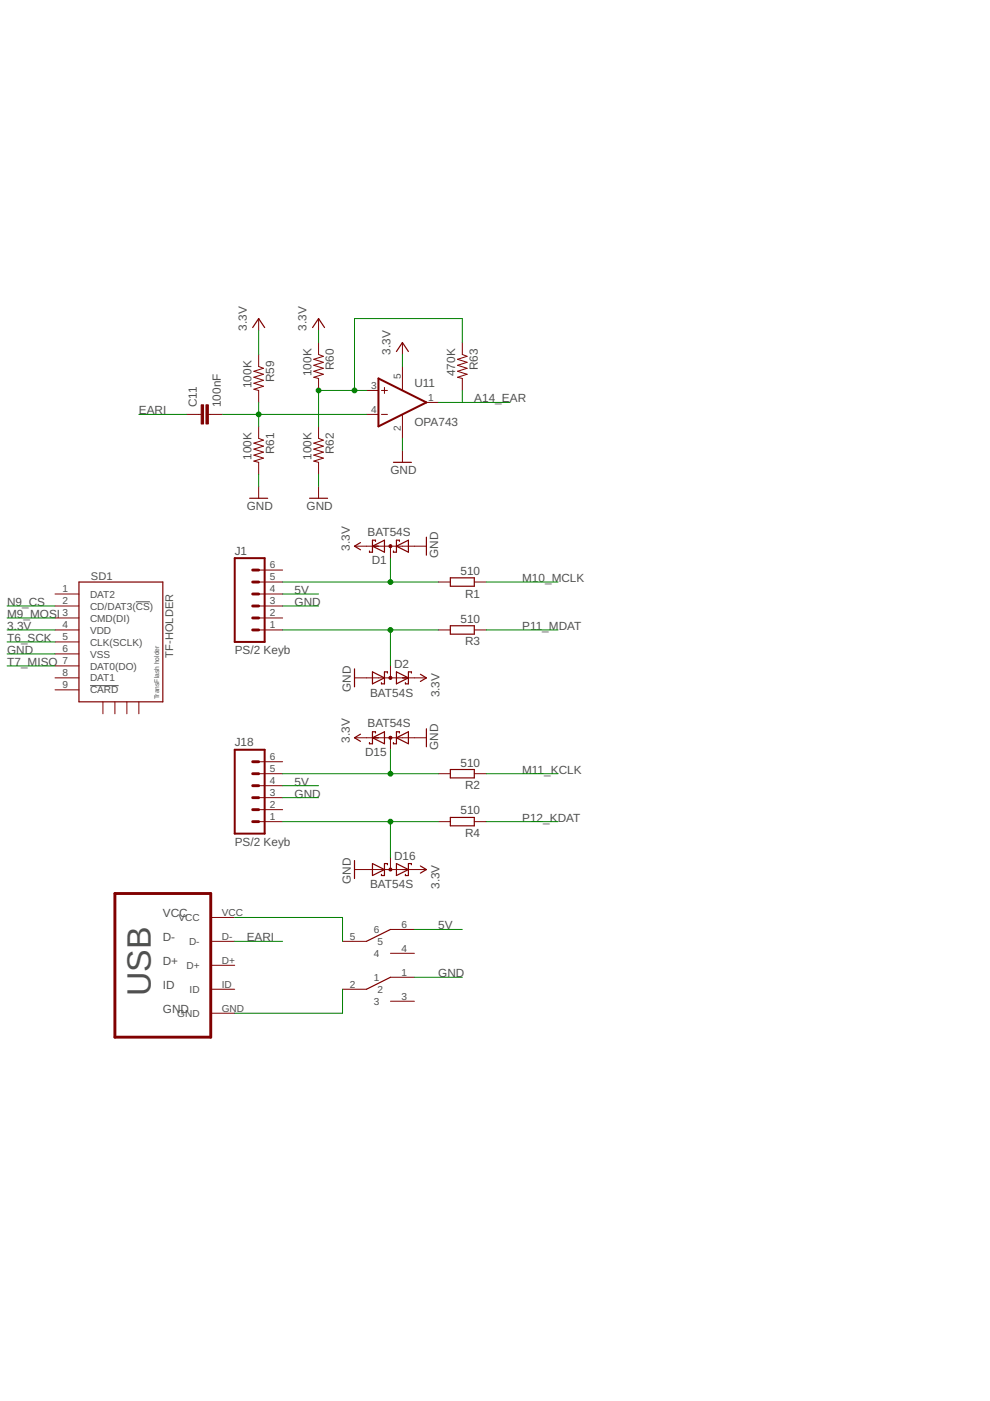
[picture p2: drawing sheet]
<svg xmlns="http://www.w3.org/2000/svg" width="210mm" height="297mm" viewBox="0 0 210 297" stroke-linecap="round" stroke-linejoin="round" font-family="sans-serif">
<path d="M28.8 127.6h3M19.1 145.4h6" fill="none" stroke="#505050" stroke-width=".21"/>
<path d="M80.2 80.2l10.2 5.1-10.2 5.1zM49.8 118.3h6.3v17.8h-6.3zM49.8 159h6.3v17.7h-6.3z" fill="none" stroke="#800000" stroke-width=".42"/>
<g fill="none" stroke="#800000" stroke-width=".61">
<path d="M53.6 128.5h1.2M53.6 131h1.2M53.6 133.6h1.2M53.6 123.4h1.2M53.6 125.9h1.2M53.6 120.9h1.2M53.6 169.1h1.2M53.6 171.7h1.2M53.6 174.2h1.2M53.6 164h1.2M53.6 166.6h1.2M53.6 161.5h1.2"/>
<path d="M24.4 189.4h20.3v30.5h-20.3z"/>
</g>
<g fill="none" stroke="#800000" stroke-width=".21">
<path d="M54.8 67.5v2.6M54.8 75.2v2.5l1.1 .4-2.1 .6 2.1 .7-2.1 .6 2.1 .6-2.1 .7 2.1 .6-2.1 .6 1 .3v2.5M67.5 72.6v2.6l1.1 .3-2.1 .7 2.1 .6-2.1 .6 2.1 .7-2.1 .6 2.1 .7-2.1 .6 1 .2v2.6M67.5 67.5v2.6M85.3 72.6v2.6M85.3 77.7v5.1M98 72.6v2.6l1 .3-2 .7 2 .6-2 .6 2 .7-2 .6 2 .7-2 .6 1 .2v2.6M39.6 87.9h3.1M44.2 87.9h3M54.8 90.4v2.5l1.1 .4-2.1 .7 2.1 .6-2.1 .6 2.1 .7-2.1 .6 2.1 .6-2.1 .7 1 .2v2.6M67.5 90.4v2.5l1.1 .4-2.1 .7 2.1 .6-2.1 .6 2.1 .7-2.1 .6 2.1 .6-2.1 .7 1 .2v2.6M77.7 82.8h2.5"/>
<path d="M77.7 87.9h2.5M80.9 82.8h1.2M80.9 87.9h1.2M81.5 82.1v1.3M85.3 87.9v5M85.3 95.5v2.5M90.4 85.3h2.5M54.8 103.1v2.5M67.5 103.1v2.5M75.2 115.8h15.2M82.8 115.8v2.5M11.7 133.6h5"/>
<path d="M11.7 131h5M11.7 128.5h5M11.7 125.9h5M11.7 136.1h5M11.7 138.6h5M54.8 133.6h5.1M54.8 131h5.1M54.8 128.5h5.1M54.8 125.9h5.1M54.8 123.4h5.1M54.8 120.9h5.1M92.9 133.6h2.6"/>
<path d="M92.9 123.4h2.6M100.6 133.6h2.5M100.6 123.4h2.5M11.7 143.7h5M11.7 141.2h5M11.7 146.3h5M21.8 148.8v2.5M24.4 148.8v2.5M26.9 148.8v2.5M29.4 148.8v2.5M75.2 156.4h15.2M75.2 143.7h15.2"/>
<path d="M82.8 141.2v2.5M82.8 156.4v2.6M54.8 174.2h5.1M54.8 171.7h5.1M54.8 169.1h5.1M54.8 166.6h5.1M54.8 164h5.1M54.8 161.5h5.1M92.9 174.2h2.6M92.9 164h2.6M100.6 174.2h2.5M100.6 164h2.5"/>
<path d="M44.7 194.5h5.1M44.7 199.6h5.1M72.6 199.6h5.1M75.2 184.4h15.2M82.8 181.8v2.6M82.8 197.1h5.1M44.7 204.7h5.1M44.7 209.7h5.1M44.7 214.8h5.1M72.6 209.7h5.1M82.8 207.2h5.1M82.8 212.3h5.1"/>
<path d="M82.8 202.1h5.1"/>
</g>
<g fill="none" stroke="#800000" stroke-width=".25">
<path d="M53.6 69.4l1.2-1.9 1.3 1.9M66.3 69.4l1.2-1.9 1.3 1.9M84.1 74.5l1.2-1.9 1.3 1.9M83.4 98h3.8M52.9 105.6h3.8M65.6 105.6h3.8M76.4 115l-1.2 .8 1.2 .8M79 115.8l2.5-1.3v2.6zM79.6 114.8v-.3h-.6v2.6h-.7v-.3M84.1 115.8l2.5-1.3v2.6zM84.7 114.8v-.3h-.6v2.6h-.7v-.3M90.4 113.9v3.8"/>
<path d="M16.7 123.4h17.8v25.4h-17.8zM95.5 122.5h5.1v1.8h-5.1zM95.5 132.7h5.1v1.8h-5.1zM75.2 141.8v3.8M76.4 155.7l-1.2 .7 1.2 .8M79 156.4l2.5-1.2v2.5zM79 142.5l2.5 1.2-2.5 1.3zM79.6 155.4v-.2h-.6v2.5h-.7v-.3M82.1 142.7v-.2h-.6v2.5h-.6v-.3M84.1 156.4l2.5-1.2v2.5zM84.1 142.5l2.5 1.2-2.5 1.3zM84.7 155.4v-.2h-.6v2.5h-.7v-.3"/>
<path d="M87.2 142.7v-.2h-.6v2.5h-.6v-.3M89.1 143l1.3 .7-1.3 .8M90.4 154.5v3.8M95.5 163.2h5.1v1.7h-5.1zM95.5 173.3h5.1v1.8h-5.1zM75.2 182.5v3.8M79 183.1l2.5 1.3-2.5 1.2zM82.1 183.3v-.2h-.6v2.5h-.6v-.2M82.8 197.1l-5.1 2.5M84.1 183.1l2.5 1.3-2.5 1.2zM87.2 183.3v-.2h-.6v2.5h-.6v-.2M89.1 183.6l1.3 .8-1.3 .7"/>
<path d="M82.8 207.2l-5.1 2.5"/>
</g>
<g fill="#800000" stroke="#800000" stroke-width=".21">
<circle cx="82.8" cy="156.4" r=".33"/>
<circle cx="82.8" cy="184.4" r=".33"/>
<circle cx="82.8" cy="115.8" r=".33"/>
<circle cx="82.8" cy="143.7" r=".33"/>
</g>
<g fill="#800000" stroke="#800000" stroke-width=".21">
<path d="M43.7 85.8h.5v4.1h-.5z"/>
<path d="M42.7 85.8h.5v4.1h-.5z"/>
</g>
<g fill="none" stroke="#008000" stroke-width=".21">
<path d="M54.8 70.1v5.1M67.5 70.1v2.5M85.3 75.2v2.5M98 72.6v-5.1h-22.8v15.3M29.4 87.9h10.2M47.2 87.9h30.5M54.8 85.3v5.1M77.7 82.8h-10.2v7.6M85.3 92.9v2.6M92.9 85.3h15.3M98 82.8v2.5M54.8 100.6v2.5"/>
<path d="M67.5 100.6v2.5M82.8 118.3v5.1M1.5 128.5h10.2M1.5 138.6h10.2M1.5 133.6h10.2M1.5 131h10.2M1.5 136.1h10.2M59.9 128.5h7.6M59.9 133.6h33M59.9 125.9h7.6M59.9 123.4h33M82.8 133.6v7.6"/>
<path d="M103.1 133.6h15.2M103.1 123.4h15.2M1.5 141.2h10.2M82.8 159v5M59.9 169.1h7.6M59.9 164h33M59.9 174.2h33M59.9 166.6h7.6M82.8 174.2v7.6M103.1 164h15.2M103.1 174.2h15.2M49.8 194.5h22.8v5.1"/>
<path d="M49.8 199.6h10.1M87.9 197.1h10.1M72.6 209.7v5.1h-22.8M87.9 207.2h10.1"/>
</g>
<g fill="#008000" stroke="#008000" stroke-width=".21">
<circle cx="82.8" cy="164" r=".51"/>
<circle cx="82.8" cy="174.2" r=".51"/>
<circle cx="82.8" cy="123.4" r=".51"/>
<circle cx="82.8" cy="133.6" r=".51"/>
<circle cx="54.8" cy="87.9" r=".51"/>
<circle cx="67.5" cy="82.8" r=".51"/>
<circle cx="75.2" cy="82.8" r=".51"/>
</g>
<text font-size="7.2" fill="#505050" x="32" y="211.3" transform="rotate(-90 32 211.3)">USB</text>
<g font-size="2.5" fill="#505050">
<text x="52.3" y="70.1" transform="rotate(-90 52.3 70.1)">3.3V</text>
<text x="65" y="70.1" transform="rotate(-90 65 70.1)">3.3V</text>
<text x="82.8" y="75.2" transform="rotate(-90 82.8 75.2)">3.3V</text>
<text x="53.3" y="82.3" transform="rotate(-90 53.3 82.3)">100K</text>
<text x="58.1" y="81" transform="rotate(-90 58.1 81)">R59</text>
<text x="66" y="79.8" transform="rotate(-90 66 79.8)">100K</text>
<text x="70.8" y="78.5" transform="rotate(-90 70.8 78.5)">R60</text>
<text x="87.9" y="82.1">U11</text>
<text x="96.5" y="79.8" transform="rotate(-90 96.5 79.8)">470K</text>
<text x="101.3" y="78.5" transform="rotate(-90 101.3 78.5)">R63</text>
<text x="29.4" y="87.9">EARI</text>
<text x="41.8" y="86.3" transform="rotate(-90 41.8 86.3)">C11</text>
<text x="46.8" y="86.3" transform="rotate(-90 46.8 86.3)">100nF</text>
<text x="100.6" y="85.3">A14_EAR</text>
<text x="87.9" y="90.4">OPA743</text>
<text x="53.3" y="97.5" transform="rotate(-90 53.3 97.5)">100K</text>
<text x="58.1" y="96.3" transform="rotate(-90 58.1 96.3)">R61</text>
<text x="66" y="97.5" transform="rotate(-90 66 97.5)">100K</text>
<text x="70.8" y="96.3" transform="rotate(-90 70.8 96.3)">R62</text>
<text x="82.8" y="100.6">GND</text>
<text x="52.3" y="108.2">GND</text>
<text x="65" y="108.2">GND</text>
<text x="77.9" y="113.6">BAT54S</text>
<text x="49.8" y="117.6">J1</text>
<text x="74.1" y="116.8" transform="rotate(-90 74.1 116.8)">3.3V</text>
<text x="78.8" y="119.6">D1</text>
<text x="92.9" y="118.3" transform="rotate(-90 92.9 118.3)">GND</text>
<text x="62.5" y="126">5V</text>
<text x="97.6" y="121.9">510</text>
<text x="110.7" y="123.4">M10_MCLK</text>
<text x="1.5" y="128.5">N9_CS</text>
<text x="1.5" y="131">M9_MOSI</text>
<text x="62.5" y="128.5">GND</text>
<text x="98.6" y="126.7">R1</text>
<text x="1.5" y="133.6">3.3V</text>
<text x="1.5" y="136.1">T6_SCK</text>
<text x="97.6" y="132">510</text>
<text x="98.6" y="136.8">R3</text>
<text x="110.7" y="133.6">P11_MDAT</text>
<text x="1.5" y="138.6">GND</text>
<text x="1.5" y="141.2">T7_MISO</text>
<text x="49.8" y="138.6">PS/2 Keyb</text>
<text x="83.5" y="141.7">D2</text>
<text x="74.4" y="146.7" transform="rotate(-90 74.4 146.7)">GND</text>
<text x="78.5" y="147.7">BAT54S</text>
<text x="93.2" y="147.9" transform="rotate(-90 93.2 147.9)">3.3V</text>
<text x="77.9" y="154.2">BAT54S</text>
<text x="49.8" y="158.2">J18</text>
<text x="74.1" y="157.4" transform="rotate(-90 74.1 157.4)">3.3V</text>
<text x="77.4" y="160.2">D15</text>
<text x="92.9" y="159" transform="rotate(-90 92.9 159)">GND</text>
<text x="62.5" y="166.6">5V</text>
<text x="97.6" y="162.5">510</text>
<text x="98.6" y="167.3">R2</text>
<text x="110.7" y="164">M11_KCLK</text>
<text x="62.5" y="169.1">GND</text>
<text x="97.6" y="172.7">510</text>
<text x="49.8" y="179.3">PS/2 Keyb</text>
<text x="98.6" y="177.5">R4</text>
<text x="110.7" y="174.2">P12_KDAT</text>
<text x="83.5" y="182.3">D16</text>
<text x="74.4" y="187.4" transform="rotate(-90 74.4 187.4)">GND</text>
<text x="78.5" y="188.3">BAT54S</text>
<text x="93.2" y="188.5" transform="rotate(-90 93.2 188.5)">3.3V</text>
<text x="34.5" y="194.5">VCC</text>
<text x="92.9" y="197.1">5V</text>
<text x="34.5" y="199.6">D-</text>
<text x="52.3" y="199.6">EARI</text>
<text x="34.5" y="204.7">D+</text>
<text x="34.5" y="209.7">ID</text>
<text x="92.9" y="207.2">GND</text>
<text x="34.5" y="214.8">GND</text>
</g>
<g font-size="2.3" fill="#505050">
<text x="19.3" y="122.9">SD1</text>
<text x="36.7" y="139.4" transform="rotate(-90 36.7 139.4)">TF-HOLDER</text>
</g>
<g font-size="2.1" fill="#505050">
<text x="78.7" y="82.4">3</text>
<text x="85" y="80.4" transform="rotate(-90 85 80.4)">5</text>
<text x="78.7" y="87.5">4</text>
<text x="90.8" y="85">1</text>
<text x="85" y="91.4" transform="rotate(-90 85 91.4)">2</text>
<text x="13.2" y="125.6">1</text>
<text x="57.2" y="125.6">4</text>
<text x="57.2" y="123.1">5</text>
<text x="57.2" y="120.5">6</text>
<text x="13.2" y="128.1">2</text>
<text x="13.2" y="130.7">3</text>
<text x="19.1" y="126.7">DAT2</text>
<text x="19.1" y="129.3">CD/DAT3(CS)</text>
<text x="19.1" y="131.8">CMD(DI)</text>
<text x="57.2" y="130.7">2</text>
<text x="57.2" y="128.1">3</text>
<text x="13.2" y="133.2">4</text>
<text x="13.2" y="135.8">5</text>
<text x="19.1" y="134.3">VDD</text>
<text x="19.1" y="136.9">CLK(SCLK)</text>
<text x="57.2" y="133.2">1</text>
<text x="13.2" y="138.3">6</text>
<text x="13.2" y="140.8">7</text>
<text x="13.2" y="143.4">8</text>
<text x="19.1" y="139.4">VSS</text>
<text x="19.1" y="141.9">DAT0(DO)</text>
<text x="13.2" y="145.9">9</text>
<text x="19.1" y="144.5">DAT1</text>
<text x="19.1" y="147">CARD</text>
<text x="57.2" y="161.1">6</text>
<text x="57.2" y="166.2">4</text>
<text x="57.2" y="163.7">5</text>
<text x="57.2" y="173.8">1</text>
<text x="57.2" y="171.3">2</text>
<text x="57.2" y="168.8">3</text>
<text x="37.8" y="195.3">VCC</text>
<text x="47" y="194.2">VCC</text>
<text x="79.3" y="197.8">6</text>
<text x="85.1" y="196.7">6</text>
<text x="40.1" y="200.4">D-</text>
<text x="47" y="199.2">D-</text>
<text x="74.2" y="199.2">5</text>
<text x="79.3" y="202.9">4</text>
<text x="80" y="200.4">5</text>
<text x="85.1" y="201.8">4</text>
<text x="39.6" y="205.4">D+</text>
<text x="47" y="204.3">D+</text>
<text x="47" y="209.4">ID</text>
<text x="74.2" y="209.4">2</text>
<text x="79.3" y="208">1</text>
<text x="85.1" y="206.9">1</text>
<text x="37.6" y="215.6">GND</text>
<text x="40.2" y="210.5">ID</text>
<text x="47" y="214.5">GND</text>
<text x="79.3" y="213">3</text>
<text x="80" y="210.5">2</text>
<text x="85.1" y="211.9">3</text>
</g>
<text font-size="1.4" fill="#505050" x="33.8" y="148.3" transform="rotate(-90 33.8 148.3)">TransFlash holder</text>
</svg>
